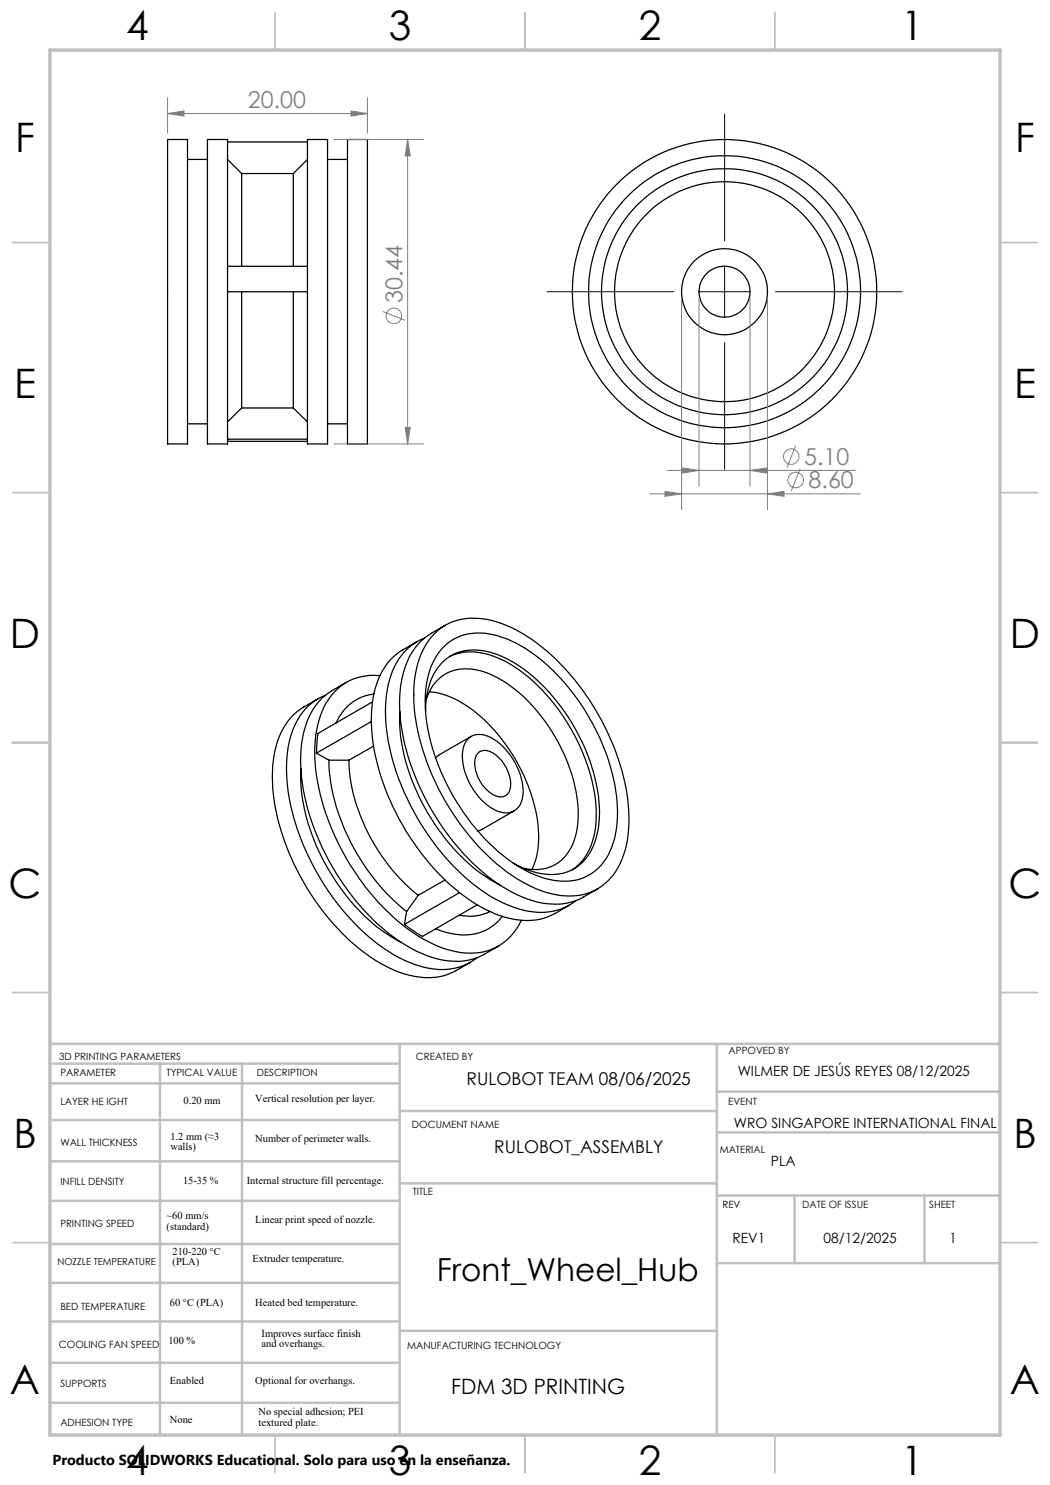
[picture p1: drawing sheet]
<svg xmlns="http://www.w3.org/2000/svg" width="210mm" height="297mm" viewBox="0 0 210 297" stroke-linecap="round" stroke-linejoin="round" font-family="sans-serif">
<g fill="none" stroke="#c0c0c0" stroke-width=".35">
<path d="M55 2.5v7.5M105 2.5v7.5M155 2.5v7.5M2.5 48.5h7.5M200 48.5h7.5M2.5 98.5h7.5M200 98.5h7.5M2.5 148.5h7.5M200 148.5h7.5M2.5 198.5h7.5M200 198.5h7.5M2.5 248.5h7.5"/>
<path d="M200 248.5h7.5M55 287v7.5M105 287v7.5M155 287v7.5"/>
</g>
<g fill="none" stroke="#c0c0c0" stroke-width=".5">
<path d="M10 208.8h190.2M10.1 212.7h69.6M10.1 216.7h69.6M32 212.7v74.4M48.4 212.7v74.4M79.9 208.8v78.2M143.4 208.8v78.2M143.4 218.3h56.6M10.1 224h69.6M10.1 232.3h69.6M79.9 236.7h63.5M79.9 222.2h63.5"/>
<path d="M143.4 226.5h56.6M143.4 239.1h56.6M158.9 239.1v13.5M184.9 239.1v13.5M10.1 240.2h69.6M10.1 256.6h69.6M10.1 248.8h69.6M143.4 252.6h56.6M10.1 272.6h69.6M10.1 264.3h69.6M79.9 266.2h63.5M10.1 280.6h69.6"/>
</g>
<path d="M10 10h190v277h-190z" fill="none" stroke="#c0c0c0" stroke-width=".7"/>
<g fill="none" stroke="#000" stroke-width=".25">
<path d="M33.5 27.9h4v60.9h-4zM37.5 31.9h4M41.5 27.9h4v60.9h-4zM45.5 31.9l2.8 2.8M45.5 28.4h16M48.3 34.7v18.6M48.3 34.7h10.4M58.7 34.7v18.6M61.5 27.9h4v60.9h-4zM61.5 31.9l-2.8 2.8M65.5 31.9h4M69.5 27.9h4v60.9h-4z"/>
<path d="M45.5 53.3h16M45.5 58.3h16M48.3 58.3v23.3M58.7 58.3v23.3M37.5 84.8h4M45.5 87.8h16M45.5 88.3h16M48.3 81.6l-2.8 2.8M48.3 81.6h10.4M58.7 81.6l2.8 2.8M65.5 84.8h4M63.6 139.8a16.5 16.5 0 0 0-5.4 3.6 16.4 16.4 0 0 0-3.7 10.8 41.5 41.5 0 0 0 5.6 21.1 45.6 45.6 0 0 0 15.9 17.3 17.1 17.1 0 0 0 13 2.5 20.9 20.9 0 0 0 5.1-2.6"/>
<path d="M65.1 139.1a11.7 11.7 0 0 0-7 8.3 32.6 32.6 0 0 0 1.4 18.7 48.7 48.7 0 0 0 17.3 23.6 20.8 20.8 0 0 0 12.5 4.2 10.7 10.7 0 0 0 6.1-2.3M69.3 136.5a17.1 17.1 0 0 0-5.4 3.7 17.4 17.4 0 0 0-3.8 11.8 46.1 46.1 0 0 0 9.4 26 37.3 37.3 0 0 0 16.1 13.2 13.5 13.5 0 0 0 11.3-.4l2.8-1.6M74.8 138.8a9.5 9.5 0 0 0-7.6 5.8M76 135.1a10.9 10.9 0 0 0-11.6 7.2 26.1 26.1 0 0 0-.6 15.4 49.3 49.3 0 0 0 18.7 28.7 20.4 20.4 0 0 0 12.4 4.2 10.8 10.8 0 0 0 9.3-6.5M83.4 128.3a16.5 16.5 0 0 0-5.4 3.7 17.4 17.4 0 0 0-3.7 11.9 45.6 45.6 0 0 0 8.5 24.8 38.4 38.4 0 0 0 16 14 14.2 14.2 0 0 0 11.5 .4l3.5-2.1M84.9 127.6a12.3 12.3 0 0 0-7.3 9.3 34.6 34.6 0 0 0 2.7 20.3 47.4 47.4 0 0 0 17.3 21.8 20.2 20.2 0 0 0 11.5 3.5 10.7 10.7 0 0 0 6.1-2.4M85.3 139.8a8.2 8.2 0 0 1 10-5.8 22.9 22.9 0 0 1 12.3 8.5 33.8 33.8 0 0 1 8 20.8 11.2 11.2 0 0 1-4 9.3 8.9 8.9 0 0 1-6.8 1.1M85.9 138.4a19.1 19.1 0 0 1 11.5 6.1 35 35 0 0 1 10.3 22.4 15.2 15.2 0 0 1-1.3 7M87.1 126.5a11.3 11.3 0 0 1 10.3-2.6 30.4 30.4 0 0 1 15.6 9.8 49.3 49.3 0 0 1 12.6 26.6 22.3 22.3 0 0 1-2.1 13.3 11 11 0 0 1-12.4 5.3 28 28 0 0 1-13.7-7.9 48.9 48.9 0 0 1-14.6-29.6 20.7 20.7 0 0 1 2.7-12.9zM88.3 129.9a10.1 10.1 0 0 1 10.4-2.9 26.7 26.7 0 0 1 12.9 8.1 43.5 43.5 0 0 1 11.8 25.2 18.1 18.1 0 0 1-2.6 12.1 9.9 9.9 0 0 1-10.9 3.5 27 27 0 0 1-13-8.2 44.1 44.1 0 0 1-11.8-25.1 18.1 18.1 0 0 1 2.7-12.1zM89 125.1a18.5 18.5 0 0 0-5.3 3.7 17.4 17.4 0 0 0-3.8 11.8 46.1 46.1 0 0 0 9.4 25.9 37.8 37.8 0 0 0 15.1 12.9 13.8 13.8 0 0 0 12.3 0l2.8-1.6M89.9 131.3a11.8 11.8 0 0 1 10.6 .7 35.6 35.6 0 0 1 15 16.2 31.7 31.7 0 0 1 3.6 17.6 11.2 11.2 0 0 1-4.6 8.1"/>
<path d="M60.2 153.8a36.8 36.8 0 0 0 6.3 21.4 35.5 35.5 0 0 0 13.7 13.3M63.3 150.6l2.5 1.4M65.8 152a39.5 39.5 0 0 0 7.8 22.1 39.5 39.5 0 0 0 7.7 8.2M65.8 152h4M69.8 152a36.7 36.7 0 0 0 9.6 23l2.5 2.6 1.7 1.5M74.3 144.3l-11 6.3M74.5 140.4l-10.9 6.3-.3 3.9M74.7 149.2l-4.9 2.8M80 142.3a36.6 36.6 0 0 0 5.5 20.3 37.3 37.3 0 0 0 14.5 14.4M85.1 142.3a13.4 13.4 0 0 1 3.8-10.2 10.1 10.1 0 0 1 10.5-1.2 30.9 30.9 0 0 1 13.6 11.5 36.3 36.3 0 0 1 6.9 21.1 12.4 12.4 0 0 1-4.3 9.7 10.3 10.3 0 0 1-10 .8l-3-1.4M93.9 147.5a4.3 4.3 0 0 1 5.2 .6 13 13 0 0 1 5.4 11.3 3.4 3.4 0 0 1-4.9 2.9 12.7 12.7 0 0 1-7-12.2l.4-1.5zM94.2 147.3l-6.3 3.7-.8 .6"/>
<path d="M95.5 150.7a2.28 2.28 0 0 1 3.1-.1 7.5 7.5 0 0 1 3.4 7.3 1.96 1.96 0 0 1-2.9 1.2 7.4 7.4 0 0 1-4.1-7.3zM83.6 179.1l-2.3 3.2M89 176l-5.4 3.1M91.9 178.5l-11 6.4M102.8 162.2l-6.3 3.6-.9 .4M81.3 182.3l-.4 2.6M95.4 181l-10.9 6.3-3.6-2.4M98 182.3a8.9 8.9 0 0 1-6.2 .8M100.5 183.3a9.7 9.7 0 0 1-10.5 3.4l-2.9-.9"/>
<circle cx="144.9" cy="58.3" r="5.1"/>
<circle cx="144.9" cy="58.3" r="30.4"/>
<circle cx="144.9" cy="58.3" r="24.6"/>
<circle cx="144.9" cy="58.3" r="22"/>
<circle cx="144.9" cy="58.3" r="27.2"/>
<circle cx="144.9" cy="58.3" r="8.6"/>
</g>
<g fill="none" stroke="#808080" stroke-width=".2">
<path d="M33.5 19.5v7.1M73.5 19.5v7.1M33.5 22.7l3.3-.5v1zM33.5 22.7h40M66.8 27.9h17.9M70.2 22.2l3.3 .5-3.3 .5zM81.5 27.9l.6 3.3h-1.1zM81.5 27.9v60.9M136.3 59.6v42.3M139.8 59.6v37.7M150 59.6v37.7M153.5 59.6v42.3"/>
<path d="M76.6 62.3l4.4 1.8M66.8 88.8h17.9M81 85.5h1.1l-.6 3.3zM130 98.8h42M133 98.3l3.3 .5-3.3 .5zM133.5 94.1h37.7M136.5 93.6l3.3 .5-3.3 .5zM150 94.1l3.3-.5v1zM153.5 98.8l3.3-.5v1zM159.1 89.1l-1.7 4.5M160 93.8l-1.7 4.4"/>
<circle cx="78.8" cy="63.2" r="1.55"/>
<circle cx="158.3" cy="91.3" r="1.55"/>
<circle cx="159.1" cy="96" r="1.56"/>
</g>
<path d="M144.9 22.8v25.4M109.4 58.3h25.4M139.8 58.3h10.2M144.9 53.3v10.1M155.1 58.3h25.3M144.9 68.5v25.4" fill="none" stroke="#000" stroke-width=".2"/>
<g fill="#808080">
<path d="M33.5 22.7l3.3-.5v1zM70.2 22.2l3.3 .5-3.3 .5zM133 98.3l3.3 .5-3.3 .5zM153.5 98.8l3.3-.5v1zM136.5 93.6l3.3 .5-3.3 .5zM150 94.1l3.3-.5v1z"/>
<path d="M81 85.5h1.1l-.6 3.3zM81.5 27.9l.6 3.3h-1.1z"/>
</g>
<g font-size="8.1">
<text x="25.2" y="8">4</text>
<text x="77.7" y="8">3</text>
<text x="127.7" y="8">2</text>
<text x="180.2" y="8">1</text>
<text x="3" y="30.4">F</text>
<text x="203" y="30.4">F</text>
<text x="2.8" y="79.6">E</text>
<text x="202.8" y="79.6">E</text>
<text x="2" y="129.6">D</text>
<text x="202" y="129.6">D</text>
<text x="1.7" y="179.6">C</text>
<text x="201.7" y="179.6">C</text>
<text x="2.7" y="229.6">B</text>
<text x="202.7" y="229.6">B</text>
<text x="2" y="278.9">A</text>
<text x="202" y="278.9">A</text>
<text x="25.2" y="295">4</text>
<text x="77.7" y="295">3</text>
<text x="127.7" y="295">2</text>
<text x="180.2" y="295">1</text>
</g>
<text font-size="6.3" x="87.3" y="256.3">Front_Wheel_Hub</text>
<g font-size="4.7" fill="#808080">
<text x="49.6" y="21.7">20.00</text>
<text x="80.5" y="60.6" transform="rotate(-90 80.5 60.6)">30.44</text>
<text x="160.8" y="93">5.10</text>
<text x="161.7" y="97.7">8.60</text>
</g>
<text font-size="4.2" x="90.2" y="278.9">FDM 3D PRINTING</text>
<g font-size="3.5">
<text x="93.3" y="217">RULOBOT TEAM 08/06/2025</text>
<text x="98.8" y="230.6">RULOBOT_ASSEMBLY</text>
</g>
<text font-size="2.9" x="10.5" y="292.9">Producto SOLIDWORKS Educational. Solo para uso en la enseñanza.</text>
<g font-size="2.8">
<text x="147.5" y="215.1">WILMER DE JESÚS REYES 08/12/2025</text>
<text x="146.8" y="225.6">WRO SINGAPORE INTERNATIONAL FINAL</text>
<text x="154.2" y="233.1">PLA</text>
<text x="146.5" y="248.6">REV1</text>
<text x="164.7" y="248.6">08/12/2025</text>
<text x="189.9" y="248.6">1</text>
</g>
<g font-size="2.1">
<text x="36.7" y="220.7">0.20 mm</text>
<text x="51.1" y="220.3">Vertical resolution per layer.</text>
<text x="34.1" y="228">1.2 mm (≈3</text>
<text x="34.1" y="230.1">walls)</text>
<text x="51.1" y="228.4">Number of perimeter walls.</text>
<text x="36.6" y="236.8">15-35 %</text>
<text x="49.3" y="236.8">Internal structure fill percentage.</text>
<text x="33.3" y="243.8">~60 mm/s</text>
<text x="33.3" y="245.9">(standard)</text>
<text x="51.1" y="244.7">Linear print speed of nozzle.</text>
<text x="34.5" y="250.9">210-220 °C</text>
<text x="34.5" y="253">(PLA)</text>
<text x="50.5" y="252.4">Extruder temperature.</text>
<text x="34" y="261.3">60 °C (PLA)</text>
<text x="51.1" y="261.2">Heated bed temperature.</text>
<text x="33.7" y="268.8">100 %</text>
<text x="52.3" y="267.4">Improves surface finish</text>
<text x="52.3" y="269.5">and overhangs.</text>
<text x="34" y="276.8">Enabled</text>
<text x="51.1" y="276.7">Optional for overhangs.</text>
<text x="34" y="284.5">None</text>
<text x="51.7" y="283.1">No special adhesion; PEI</text>
<text x="51.7" y="285.2">textured plate.</text>
</g>
<g font-size="2">
<text x="11.8" y="212">3D PRINTING PARAMETERS</text>
<text x="12.1" y="215.2">PARAMETER</text>
<text x="33.3" y="215.2">TYPICAL VALUE</text>
<text x="51.4" y="215.2">DESCRIPTION</text>
<text x="83.2" y="212">CREATED BY</text>
<text x="145.7" y="210.7">APPOVED BY</text>
<text x="12.1" y="221">LAYER HE IGHT</text>
<text x="145.6" y="221">EVENT</text>
<text x="82.4" y="225.6">DOCUMENT NAME</text>
<text x="12.1" y="229.1">WALL THICKNESS</text>
<text x="143.9" y="230.5">MATERIAL</text>
<text x="12.1" y="237.1">INFILL DENSITY</text>
<text x="82.6" y="238.9">TITLE</text>
<text x="12.1" y="245.4">PRINTING SPEED</text>
<text x="144.5" y="241.7">REV</text>
<text x="160.4" y="241.7">DATE OF ISSUE</text>
<text x="185.8" y="241.7">SHEET</text>
<text x="12.1" y="261.9">BED TEMPERATURE</text>
<text x="11.8" y="269.5">COOLING FAN SPEED</text>
<text x="81.4" y="269.8">MANUFACTURING TECHNOLOGY</text>
<text x="12.1" y="277.4">SUPPORTS</text>
<text x="12.1" y="285.2">ADHESION TYPE</text>
</g>
<text font-size="1.9" x="11.5" y="253.1">NOZZLE TEMPERATURE</text>
</svg>
